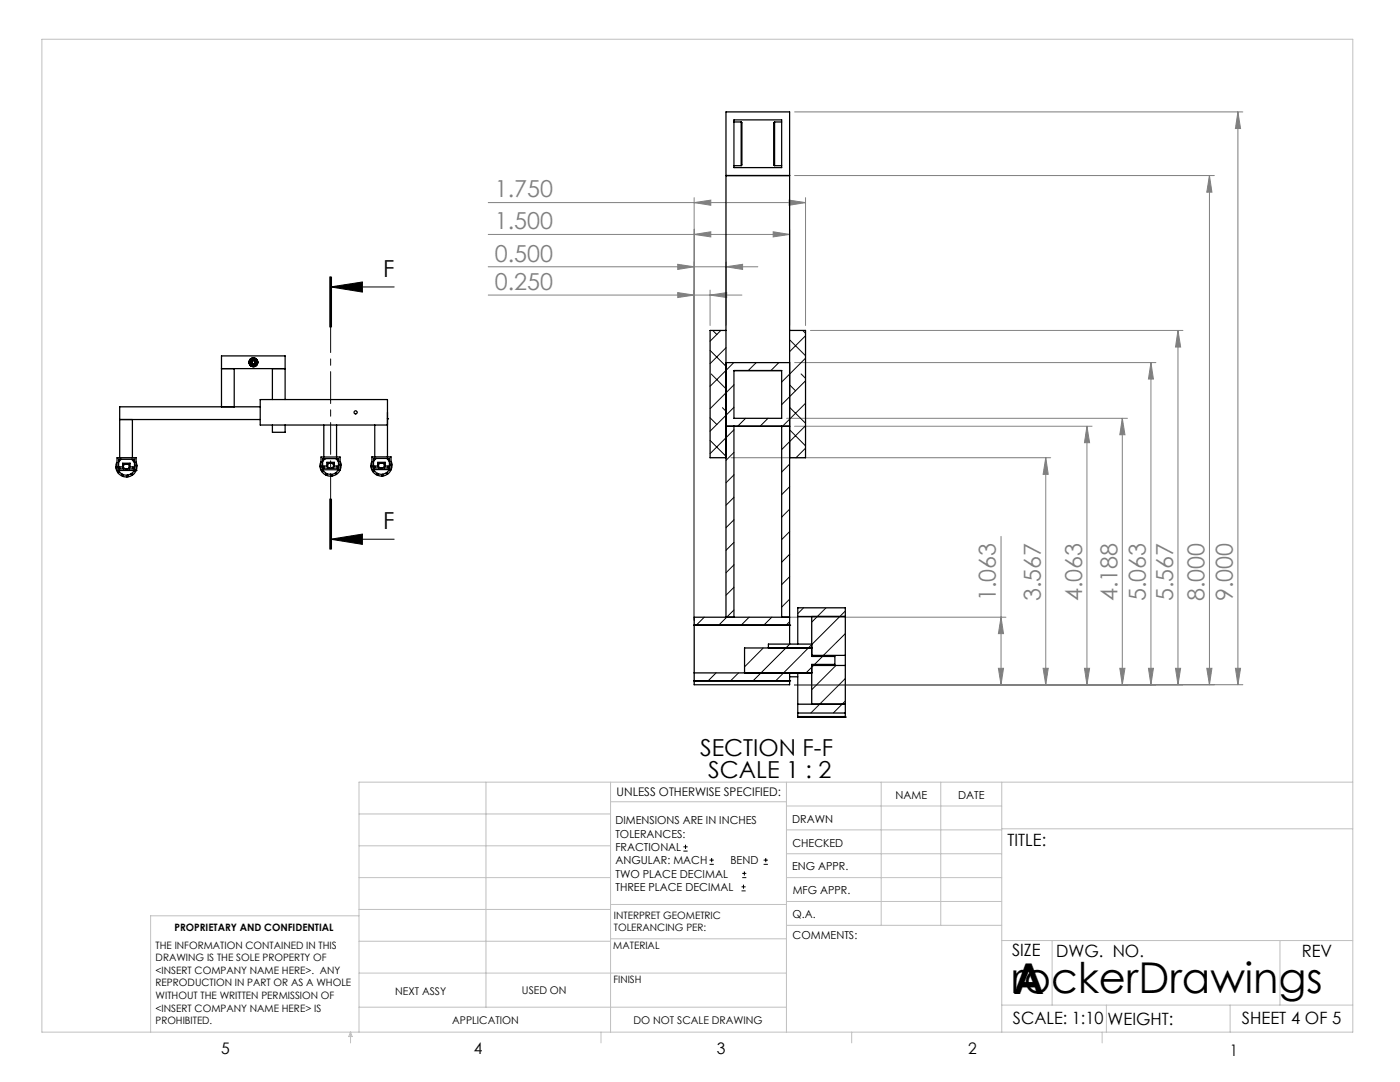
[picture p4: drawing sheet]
<svg xmlns="http://www.w3.org/2000/svg" width="279mm" height="216mm" viewBox="0 0 279 216" stroke-linecap="round" stroke-linejoin="round" font-family="sans-serif">
<g fill="none" stroke="#000" stroke-width=".2">
<path d="M65.8 55.3v10zM66 57.3l6.3-1v2zM66 57.3h12.7M66 55.3v10M66.2 55.3v10M65.8 99.6v10M66 99.6v10M66.2 99.6v10M66 107.6l6.3-1v2zM66 107.6h12.7M136.4 169.8h.8M136.4 169h.8"/>
<path d="M136.8 168.6v.8M141.6 172.5h.9M141.6 171.6h.9M142 171.2v.8M148 177.8h.8M148 177h.8M148.1 175.1h.8M148.1 174.3h.8M148.4 176.5v.8M148.6 173.9v.8M152.4 172.5h.8M152.4 171.6h.8"/>
<path d="M152.8 171.2v.8"/>
</g>
<g fill="none" stroke="#808080" stroke-width=".2">
<path d="M138.5 39.4v84.4M157.5 39.9l3.3 .5-3.3 .6zM158.6 35h83.8M158.6 22.3h89.4M160.8 39.4v25.5M241.4 35l.5 3.3h-1.1zM241.4 35v101.6M247.1 22.3l.5 3.3h-1zM247.1 22.3v114.3M97.4 58.9h50.7M97.4 46.8h60.2M97.4 40.4h63.4"/>
<path d="M97.4 53.2h53.8M135.3 58.4l3.2 .5-3.2 .5zM135.3 52.7l3.2 .5-3.2 .6zM138.5 46.8l3.4-.6v1.1zM138.5 40.4l3.4-.5v1.1zM141.7 58.9l3.3-.5v1zM141.7 57.9v7M144.9 53.2l3.3-.5v1.1zM144.9 52.2v12.7M154.3 46.2l3.3 .6-3.3 .5zM157.6 45.8v19.1M158.6 72.4h72.1"/>
<path d="M161.7 65.9h74.4M229.7 72.4l.5 3.2h-1zM229.7 72.4v64.2M235.1 65.9l.5 3.4h-1zM235.1 65.9v70.7M145.9 91.3h63.8M157 83.5h68M158.6 85.1h59.3M208.7 91.3l.5 3.4h-1zM208.7 91.3v45.3M216.9 85.1l.6 3.2h-1.1zM216.9 85.1v51.5"/>
<path d="M224 83.5l.5 3.2h-1zM224 83.5v53.1M199.8 107v29.6M157 123.2h43.8M158.6 136.6h89.4M199.2 133.4h1.1l-.5 3.2zM199.8 123.2l.5 3.2h-1.1zM208.2 133.4h1l-.5 3.2zM216.4 133.4h1.1l-.6 3.2zM223.5 133.4h1l-.5 3.2zM229.2 133.4h1l-.5 3.2zM234.6 133.4h1l-.5 3.2z"/>
<path d="M240.8 133.4h1.1l-.5 3.2zM246.6 133.4h1l-.5 3.2z"/>
</g>
<path d="M66 109.6v-54.3" fill="none" stroke="#000" stroke-width=".2" stroke-dasharray="6.3 1.3 1.3 1.3" stroke-dashoffset="1.4"/>
<g fill="none" stroke="#c0c0c0" stroke-width=".2">
<path d="M8.4 7.8h261.6v198.2h-261.6zM97 156.1v44.9M121.8 156.1v49.9M121.8 160h35.2M157 156.1v49.9M175.9 156.1v28.5M187.7 156.1v28.5M199.9 156.1v49.9M270 156.1h-198.4v49.9M71.6 175.1h50.2M71.6 168.8h50.2M71.6 162.4h50.2"/>
<path d="M157 170.4h42.9M157 165.6h42.9M157 160.8h42.9M157 175.1h42.9M157 179.9h42.9M199.9 165.4h70.1M71.6 194.2h85.4M71.6 187.8h50.2M71.6 181.5h50.2M71.6 182.7h-41.5v23.3M121.8 187.3h35.2M121.8 180.5h35.2"/>
<path d="M157 184.6h42.9M199.9 187.7h70.1M210 187.7v12.9M255.4 187.7v12.9M70 206v2.1M70 206l.3 .8h-.7zM71.6 201h85.4M119.9 206v2.1M170 206v2.1M199.9 200.6h70.1M220 206v2.1M220.8 200.6v5.4"/>
<path d="M245.5 200.6v5.4"/>
</g>
<path d="M66 107.6l6.3-1v2zM66 57.3l6.3-1v2z" fill="#000"/>
<g fill="#808080">
<path d="M135.3 58.4l3.2 .5-3.2 .5zM141.7 58.9l3.3-.5v1zM138.5 46.8l3.4-.6v1.1zM154.3 46.2l3.3 .6-3.3 .5zM138.5 40.4l3.4-.5v1.1zM157.5 39.9l3.3 .5-3.3 .6z"/>
<path d="M135.3 52.7l3.2 .5-3.2 .6zM144.9 53.2l3.3-.5v1.1z"/>
<path d="M208.2 133.4h1l-.5 3.2zM208.7 91.3l.5 3.4h-1zM216.4 133.4h1.1l-.6 3.2zM216.9 85.1l.6 3.2h-1.1zM223.5 133.4h1l-.5 3.2zM224 83.5l.5 3.2h-1zM234.6 133.4h1l-.5 3.2zM235.1 65.9l.5 3.4h-1zM229.2 133.4h1l-.5 3.2zM229.7 72.4l.5 3.2h-1zM240.8 133.4h1.1l-.5 3.2zM241.4 35l.5 3.3h-1.1zM246.6 133.4h1l-.5 3.2zM247.1 22.3l.5 3.3h-1zM199.2 133.4h1.1l-.5 3.2zM199.8 123.2l.5 3.2h-1.1z"/>
</g>
<g fill="none" stroke="#000" stroke-width=".25">
<path d="M144.9 35h12.7M146.5 24.3h1.4M146.5 33.1h1.4M146.5 23.9h9.5v9.5h-9.5zM147.9 24.3v8.8M147.9 24.3l.2 .2v8.4l-.2 .2M154.6 24.3v8.8M154.6 24.3a1.01 1.01 0 0 0-.2 1.1v7.5l.2 .2M154.6 24.3h1.4M154.6 33.1h1.4M44.2 73.6h12.7M46.7 73.6v7.6"/>
<path d="M49.9 72.2h.1M50 72h.1M50 72.3l-.1 .1M50.1 71.9h.1M50.1 72.6h-.1M50.1 72.6v.1M50.3 71.7l.1 .1M50.4 72.8l-.1 .1M50.4 71.7v.1M50.4 72.8v.1M50.7 71.7v.1M50.7 72.8v.1"/>
<path d="M50.8 72.8v.1M50.8 71.7v.1M51 72.6v.1M51 72.6h.1M51 71.9h.1M51.1 72.3l.1 .1M51.1 72h-.1M51.1 72.2h.1M54.4 73.6v6.1M56.9 79.7v-8.7h-12.7v10.2M144.9 65.9h-3.2v25.4h3.2M144.9 72.4h12.7"/>
<path d="M146.5 73.9h9.5v9.6h-9.5zM157.6 65.9h3.2v25.4h-3.2M23.4 92.3l-.3 .4v.5l.3-.1M23.4 93.3l-.3 .1 .1 .2 .3 .6 .2-.2 .1 .2-.2 .2 .1 .1 .6 .4 .1-.2h.2l-.2 .3 .7 .2h.2v-.3l.2-.1v.3l.6-.1 .3-.2-.2-.2 .2-.1 .1 .2 .6-.6-.3-.2M23.4 91.3h3.8v2.6h-3.8zM23.7 93.9a1.74 1.74 0 0 0 1.5 .9 1.74 1.74 0 0 0 1.6-.9M23.7 91.7h3.1v1.9h-3.1zM23.9 93.6v-.4h.6v-.8h1.5v.8h.6v.4M23.9 83.7h28M24.1 91.7h.1M24.2 91.7l-.5 .6M24.6 93.6v-1h1.2v1"/>
<path d="M25.1 92.6a.49 .49 0 0 0-.5 .5 .49 .49 0 0 0 .5 .5M25.3 92.6a.49 .49 0 0 1 .5 .5 .49 .49 0 0 1-.5 .5M26.2 91.7l.6 .7M26.4 83.7v7.6M26.8 91.7h.1M26.8 93.9h.1M26.8 91.8l-.2 .2 .1 .1 .1-.1M27.2 92.2l.1 .6h-.1M27.2 93h.1l-.1 .8M27.2 93.8h.1M51.9 81.2h-28v10.1M54.4 84.8v1.5h2.5v-1.5"/>
<path d="M64.1 93.2h-.2l.2 .7 .1 .2 .3-.2 .1 .1-.3 .2 .7 .6 .1-.3 .2 .1-.1 .3 .5 .1h.4l-.1-.3h.3v.3l.8-.3-.2-.3 .2-.1 .2 .2 .5-.6-.2-.2M64.1 92.1l-.2 .9h.2M64.1 91.2h3.8v2.5h-3.8zM64.4 91.5h3.2v1.9h-3.2zM64.4 93.7a1.77 1.77 0 0 0 3.1 0M64.6 84.8v6.4M64.6 93.4v-.4h.6v-.7h1.5v.7h.6v.4M64.8 91.5h.1M64.9 91.5l-.5 .6M65.4 93.4v-1h1.2v1M65.9 92.4a.49 .49 0 0 0-.5 .5 .49 .49 0 0 0 .5 .5M66.1 92.4a.49 .49 0 0 1 .5 .5 .49 .49 0 0 1-.5 .5"/>
<path d="M67 91.5l.6 .7M67.2 84.8v6.4M67.5 91.5h.1M67.6 93.7h.1M67.6 91.7l-.3 .1 .3 .1M67.9 92.1l.2 .5h-.2M67.9 92.8h.2l-.2 .9M74.2 92.1l-.2 .9h.2M74.2 93.2h-.2l.1 .2 .3 .6 .2-.2 .1 .2-.2 .2 .1 .2 .6 .4 .1-.3h.2l-.1 .3 .6 .2h.2v-.3h.2v.3l.6-.2 .3-.1-.2-.3 .2-.1 .1 .2 .6-.7-.3-.1M74.2 91.2h3.8v2.5h-3.8zM74.5 91.5h3.2v1.9h-3.2zM74.6 93.7a1.74 1.74 0 0 0 1.5 1 1.74 1.74 0 0 0 1.6-1"/>
<path d="M74.6 91.5h-.1M74.8 84.8v6.4M74.8 93.4v-.4h.6v-.7h1.5v.7h.6v.4M75 91.5h.1M75.1 91.5l-.6 .6M75.5 93.4v-1h1.2v1M76 92.4a.49 .49 0 0 0-.5 .5 .49 .49 0 0 0 .5 .5M76.2 92.4a.49 .49 0 0 1 .5 .5 .49 .49 0 0 1-.5 .5M77.2 91.5l.5 .7M77.3 83.5h.1M77.3 84.8h-25.4v-5.1h25.4v11.5M77.7 91.5h.1"/>
<path d="M77.7 91.6l-.2 .2 .2 .1M78 92l.2 .6h-.2M78 92.8h.2l-.2 .9M144.9 85.1h12.7M146.5 85.1v38.1M156 85.1v38.1M138.5 135.9h.1M138.5 124.7h.1M138.5 134.3h23.5M138.5 124.7h19.1M138.5 135.9h19.1M144.9 123.2v-100.9h12.7v106.2"/>
<path d="M157.6 135.9h.1M157.6 124.7h.1M157.6 123.2h-19.1v13.4h19.1v-2.3M157.6 135h1.6M159.2 123v5.5M159.2 134.3v6.2M159.2 123h9.5M159.2 123v-1.7h9.5v9.5M162 130.8h6.7M162 123v8h4.6v1.6h-4.6v7.9M162 132.8h6.7M162 129.3h-13.4v5"/>
<path d="M162 128.5h-8.6v.8M168.7 130.8v2M168.7 132.8v9.5M159.2 142.3v.7M159.2 143.1h.1M159.2 143.1h9.5M159.2 140.5h9.5M159.2 142.3h9.5M159.2 140.5v1.8M159.2 143v.1M159.2 143h9.5M168.7 142.3v.7"/>
<path d="M168.7 143.1h.1M168.7 143v.1"/>
<circle cx="50.6" cy="72.3" r=".88"/>
<circle cx="50.6" cy="72.3" r=".36"/>
<circle cx="50.6" cy="72.3" r=".33"/>
<circle cx="50.6" cy="72.3" r=".65"/>
<circle cx="50.6" cy="72.3" r=".55"/>
<circle cx="50.6" cy="72.3" r=".83"/>
<circle cx="50.6" cy="72.3" r=".87"/>
<circle cx="71" cy="82.3" r=".31"/>
</g>
<g fill="none" stroke="#000" stroke-width=".2">
<path d="M141.7 69.9l3.2 3.2M141.9 74.6l3 3M142.2 65.9l.9 .8M143.9 65.9l-2.2 2.2M144.9 69.4l-3.2 3.2M146.4 72.4l-4.7 4.7M146.5 76.8l-4.8 4.8M150.9 72.4l-1.6 1.5M155.4 72.4l-1.6 1.5M157.6 76.8l1.1 1.2M157.7 67.9l3.1 3.1M159.9 74.6l.9 .9"/>
<path d="M160.2 65.9l.6 .6M160.8 67l-3.2 3.2M160.8 71.5l-4.8 4.7M160.8 76l-4.8 4.8M141.7 87.9l3.2 3.2M141.7 83.4l1.4 1.3M144.2 81.4l.7 .7M146.5 81.3l-4.8 4.7M146.5 94.8l-1.6 1.5M146.5 85.8l-4.8 4.7M146.5 90.3l-1.6 1.6M146.5 99.2l-1.6 1.6"/>
<path d="M148.8 83.5l-1.6 1.6M153.3 83.5l-1.6 1.6M157.6 92.6l-1.6 1.6M157.6 81.3l3.2 3.2M157.6 97.1l-1.6 1.6M157.7 85.8l3.1 3.2M160.8 80.5l-4.8 4.7M160.8 84.9l-4.8 4.8M160.8 89.4l-1.9 1.9M146.5 117.2l-1.6 1.6M146.5 103.7l-1.6 1.6M146.5 108.2l-1.6 1.6"/>
<path d="M146.5 112.7l-1.6 1.6M157.6 106.1l-1.6 1.6M157.6 110.6l-1.6 1.6M157.6 115.1l-1.6 1.6M157.6 119.6l-1.6 1.5M157.6 101.6l-1.6 1.6M140.5 123.2l-1.5 1.5M142.9 134.3l-1.6 1.6M146.5 121.7l-3.1 3M147.4 134.3l-1.6 1.6M149.5 123.2l-1.6 1.5M152.3 129.3l-3.7 3.8"/>
<path d="M154 123.2l-1.6 1.5M157.6 124l-.7 .7M157.6 128.5l-7.3 7.4M160.4 121.3l-1.2 1.1M162.3 132.8l-1.4 1.5M164.1 131l-1.5 1.6M164.9 121.3l-2.9 2.8M166.8 132.8l-4.8 4.8M168.7 121.9l-13.9 14M168.7 126.4l-4.4 4.4M168.7 135.4l-6.9 6.9M168.7 139.9l-2.4 2.4"/>
</g>
<g font-size="8.5">
<text x="201.8" y="198.1">rockerDrawings</text>
<text x="202.2" y="198.3">A</text>
</g>
<g font-size="4.7" fill="#808080">
<text x="98.7" y="39.4">1.750</text>
<text x="98.7" y="45.7">1.500</text>
<text x="98.7" y="52.2">0.500</text>
<text x="98.7" y="57.9">0.250</text>
<text x="198.8" y="120" transform="rotate(-90 198.8 120)">1.063</text>
<text x="207.7" y="120" transform="rotate(-90 207.7 120)">3.567</text>
<text x="215.9" y="120" transform="rotate(-90 215.9 120)">4.063</text>
<text x="223" y="120" transform="rotate(-90 223 120)">4.188</text>
<text x="228.7" y="120" transform="rotate(-90 228.7 120)">5.063</text>
<text x="234.1" y="120" transform="rotate(-90 234.1 120)">5.567</text>
<text x="240.4" y="120" transform="rotate(-90 240.4 120)">8.000</text>
<text x="246.1" y="120" transform="rotate(-90 246.1 120)">9.000</text>
</g>
<g font-size="4.7">
<text x="76.5" y="55.2">F</text>
<text x="76.5" y="105.5">F</text>
<text x="139.7" y="150.8">SECTION F-F</text>
<text x="141.3" y="155.3">SCALE 1 : 2</text>
</g>
<g font-size="3.4">
<text x="201.1" y="168.8">TITLE:</text>
<text x="202" y="190.8">SIZE</text>
<text x="210.8" y="190.9">DWG. NO.</text>
<text x="259.8" y="191">REV</text>
<text x="202.1" y="204.4">SCALE: 1:10</text>
<text x="221" y="204.5">WEIGHT:</text>
<text x="247.8" y="204.4">SHEET 4 OF 5</text>
</g>
<g font-size="3.2">
<text x="44.2" y="210.4">5</text>
<text x="94.6" y="210.3">4</text>
<text x="143.1" y="210.4">3</text>
<text x="193.2" y="210.3">2</text>
<text x="245.4" y="210.6">1</text>
</g>
<text font-size="2.4" x="123.1" y="158.9">UNLESS OTHERWISE SPECIFIED:</text>
<g font-size="2.2">
<text x="178.7" y="159.4">NAME</text>
<text x="191.2" y="159.4">DATE</text>
<text x="122.8" y="164.5">DIMENSIONS ARE IN INCHES</text>
<text x="122.8" y="167.1">TOLERANCES:</text>
<text x="158.1" y="164.2">DRAWN</text>
<text x="122.8" y="169.8">FRACTIONAL</text>
<text x="122.8" y="172.5">ANGULAR: MACH</text>
<text x="145.8" y="172.5">BEND</text>
<text x="158.1" y="173.7">ENG APPR.</text>
<text x="158.2" y="169.1">CHECKED</text>
<text x="122.8" y="175.1">TWO PLACE DECIMAL</text>
<text x="122.8" y="177.8">THREE PLACE DECIMAL</text>
<text x="158.2" y="178.4">MFG APPR.</text>
<text x="158.2" y="183.2">Q.A.</text>
<text x="158.2" y="187.4">COMMENTS:</text>
</g>
<g font-size="2.1">
<text x="78.8" y="198.5">NEXT ASSY</text>
<text x="104.2" y="198.4">USED ON</text>
<text x="90.2" y="204.3">APPLICATION</text>
<text x="126.4" y="204.3">DO NOT SCALE DRAWING</text>
</g>
<g font-size="2">
<text x="34.8" y="185.7">PROPRIETARY AND CONFIDENTIAL</text>
<text x="122.5" y="183.3">INTERPRET GEOMETRIC</text>
<text x="122.5" y="185.9">TOLERANCING PER:</text>
<text x="31.1" y="189.3">THE INFORMATION CONTAINED IN THIS</text>
<text x="31.1" y="191.8">DRAWING IS THE SOLE PROPERTY OF</text>
<text x="122.4" y="189.4">MATERIAL</text>
<text x="31.1" y="194.3">&lt;INSERT COMPANY NAME HERE&gt;. ANY</text>
<text x="31.1" y="196.8">REPRODUCTION IN PART OR AS A WHOLE</text>
<text x="122.4" y="196.2">FINISH</text>
<text x="31.1" y="199.4">WITHOUT THE WRITTEN PERMISSION OF</text>
<text x="31.1" y="201.9">&lt;INSERT COMPANY NAME HERE&gt; IS</text>
<text x="31.1" y="204.4">PROHIBITED.</text>
</g>
</svg>
